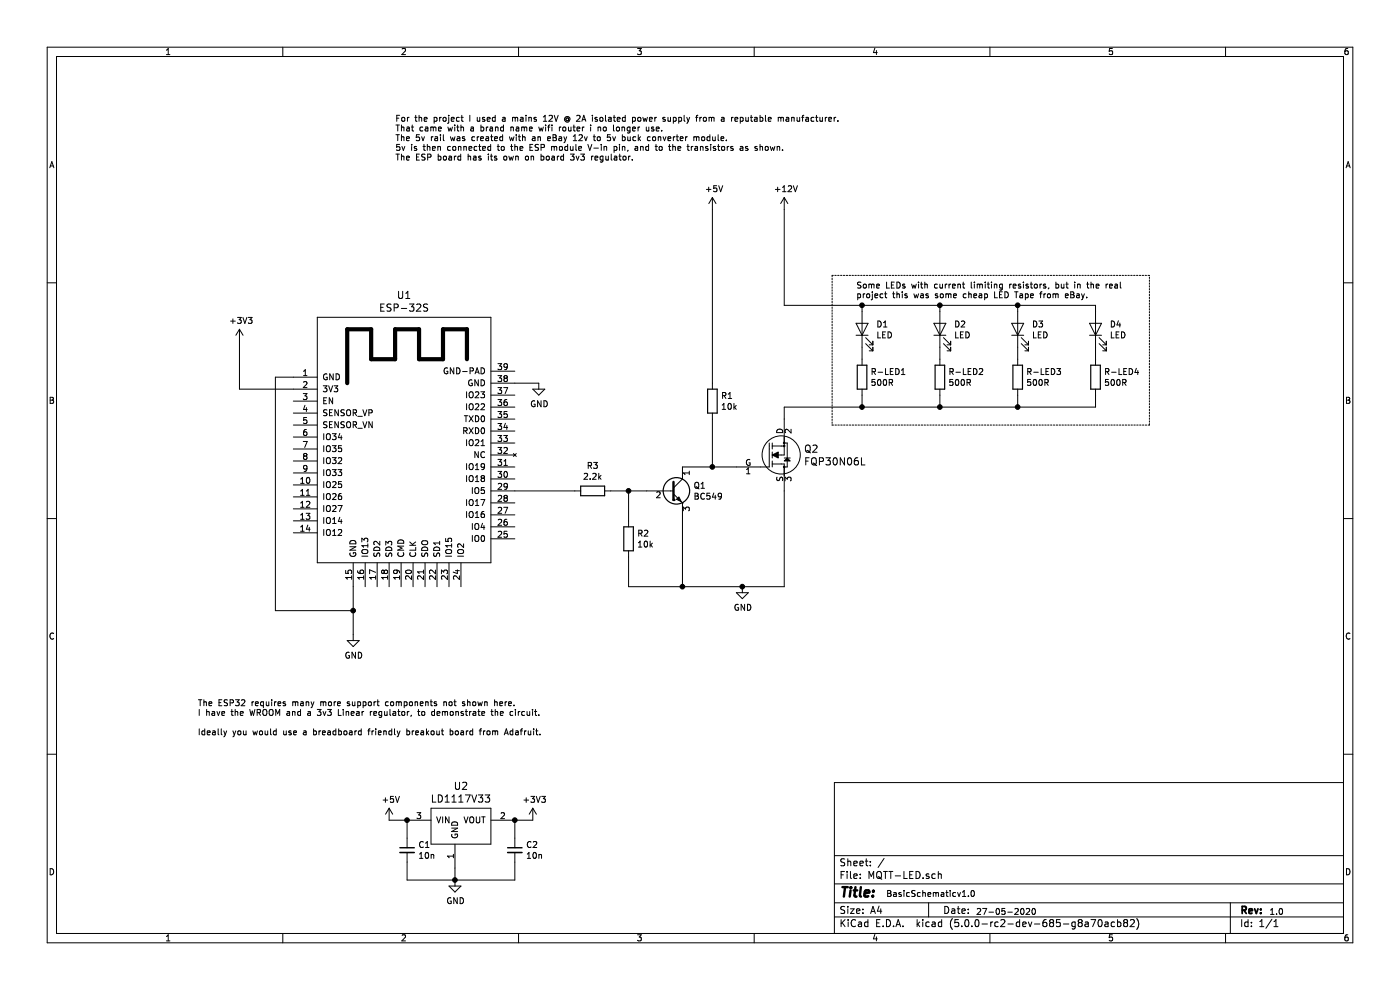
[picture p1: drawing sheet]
EESchema Schematic File Version 4
LIBS:MQTT-LED-cache
EELAYER 26 0
EELAYER END
$Descr A4 11693 8268
encoding utf-8
Sheet 1 1
Title ""
Date ""
Rev ""
Comp ""
Comment1 ""
Comment2 ""
Comment3 ""
Comment4 ""
$EndDescr
$Comp
L Transistor_BJT:BC549 Q1
U 1 1
P 5600 4100
F 0 "Q1" H 5791 4146 50  0000 L CNN
F 1 "BC549" H 5791 4055 50  0000 L CNN
F 2 "Package_TO_SOT_THT:TO-92_Inline" H 5800 4025 50  0001 L CIN
F 3 "http://www.fairchildsemi.com/ds/BC/BC547.pdf" H 5600 4100 50  0001 L CNN
	1    5600 4100
	1    0    0    -1  
$EndComp
$Comp
L power:+12V #PWR0101
U 1 1
P 6550 1750
F 0 "#PWR0101" H 6550 1600 50  0001 C CNN
F 1 "+12V" H 6565 1923 50  0000 C CNN
F 2 "" H 6550 1750 50  0001 C CNN
F 3 "" H 6550 1750 50  0001 C CNN
	1    6550 1750
	1    0    0    -1  
$EndComp
$Comp
L power:+5V #PWR0102
U 1 1
P 5950 1750
F 0 "#PWR0102" H 5950 1600 50  0001 C CNN
F 1 "+5V" H 5965 1923 50  0000 C CNN
F 2 "" H 5950 1750 50  0001 C CNN
F 3 "" H 5950 1750 50  0001 C CNN
	1    5950 1750
	1    0    0    -1  
$EndComp
$Comp
L dk_Transistors-FETs-MOSFETs-Single:FQP30N06L Q2
U 1 1
P 6550 3800
F 0 "Q2" H 6713 3853 60  0000 L CNN
F 1 "FQP30N06L" H 6713 3747 60  0000 L CNN
F 2 "digikey-footprints:TO-220-3" H 6750 4000 60  0001 L CNN
F 3 "https://www.fairchildsemi.com/datasheets/FQ/FQP30N06L.pdf" H 6750 4100 60  0001 L CNN
F 4 "FQP30N06L-ND" H 6750 4200 60  0001 L CNN "Digi-Key_PN"
F 5 "FQP30N06L" H 6750 4300 60  0001 L CNN "MPN"
F 6 "Discrete Semiconductor Products" H 6750 4400 60  0001 L CNN "Category"
F 7 "Transistors - FETs, MOSFETs - Single" H 6750 4500 60  0001 L CNN "Family"
F 8 "https://www.fairchildsemi.com/datasheets/FQ/FQP30N06L.pdf" H 6750 4600 60  0001 L CNN "DK_Datasheet_Link"
F 9 "/product-detail/en/on-semiconductor/FQP30N06L/FQP30N06L-ND/1055122" H 6750 4700 60  0001 L CNN "DK_Detail_Page"
F 10 "MOSFET N-CH 60V 32A TO-220" H 6750 4800 60  0001 L CNN "Description"
F 11 "ON Semiconductor" H 6750 4900 60  0001 L CNN "Manufacturer"
F 12 "Active" H 6750 5000 60  0001 L CNN "Status"
	1    6550 3800
	1    0    0    -1  
$EndComp
$Comp
L power:GND #PWR0103
U 1 1
P 6200 4900
F 0 "#PWR0103" H 6200 4650 50  0001 C CNN
F 1 "GND" H 6205 4727 50  0000 C CNN
F 2 "" H 6200 4900 50  0001 C CNN
F 3 "" H 6200 4900 50  0001 C CNN
	1    6200 4900
	1    0    0    -1  
$EndComp
$Comp
L Device:R R1
U 1 1
P 5950 3350
F 0 "R1" H 6020 3396 50  0000 L CNN
F 1 "10k" H 6020 3305 50  0000 L CNN
F 2 "Resistor_THT:R_Axial_DIN0411_L9.9mm_D3.6mm_P15.24mm_Horizontal" V 5880 3350 50  0001 C CNN
F 3 "~" H 5950 3350 50  0001 C CNN
	1    5950 3350
	1    0    0    -1  
$EndComp
$Comp
L Device:R R3
U 1 1
P 4950 4100
F 0 "R3" V 5157 4100 50  0000 C CNN
F 1 "2.2k" V 5066 4100 50  0000 C CNN
F 2 "Resistor_THT:R_Axial_DIN0411_L9.9mm_D3.6mm_P15.24mm_Horizontal" V 4880 4100 50  0001 C CNN
F 3 "~" H 4950 4100 50  0001 C CNN
	1    4950 4100
	0    -1   -1   0   
$EndComp
$Comp
L Device:R R2
U 1 1
P 5250 4500
F 0 "R2" H 5320 4546 50  0000 L CNN
F 1 "10k" H 5320 4455 50  0000 L CNN
F 2 "Resistor_THT:R_Axial_DIN0411_L9.9mm_D3.6mm_P15.24mm_Horizontal" V 5180 4500 50  0001 C CNN
F 3 "~" H 5250 4500 50  0001 C CNN
	1    5250 4500
	1    0    0    -1  
$EndComp
$Comp
L Device:R R-LED1
U 1 1
P 7200 3150
F 0 "R-LED1" H 7270 3196 50  0000 L CNN
F 1 "500R" H 7270 3105 50  0000 L CNN
F 2 "Resistor_THT:R_Axial_DIN0411_L9.9mm_D3.6mm_P15.24mm_Horizontal" V 7130 3150 50  0001 C CNN
F 3 "~" H 7200 3150 50  0001 C CNN
	1    7200 3150
	1    0    0    -1  
$EndComp
Wire Wire Line
	5700 3900 5950 3900
Wire Wire Line
	5950 3500 5950 3900
Connection ~ 5950 3900
Wire Wire Line
	5950 3900 6150 3900
Wire Wire Line
	5250 4650 5250 4900
Wire Wire Line
	5250 4900 5700 4900
Wire Wire Line
	6550 4100 6550 4900
Wire Wire Line
	6550 4900 6200 4900
Connection ~ 6200 4900
Wire Wire Line
	5700 4300 5700 4900
Connection ~ 5700 4900
Wire Wire Line
	5700 4900 6200 4900
Wire Wire Line
	5400 4100 5250 4100
Wire Wire Line
	5250 4350 5250 4100
Connection ~ 5250 4100
Wire Wire Line
	5250 4100 5100 4100
$Comp
L Device:LED D1
U 1 1
P 7200 2750
F 0 "D1" V 7238 2633 50  0000 R CNN
F 1 "LED" V 7147 2633 50  0000 R CNN
F 2 "LED_THT:LED_D5.0mm" H 7200 2750 50  0001 C CNN
F 3 "~" H 7200 2750 50  0001 C CNN
	1    7200 2750
	0    -1   -1   0   
$EndComp
Wire Wire Line
	7200 2900 7200 3000
Wire Wire Line
	7200 3300 7200 3400
Wire Wire Line
	7200 3400 6550 3400
Wire Wire Line
	6550 3400 6550 3500
Wire Wire Line
	7200 2600 7200 2550
Wire Wire Line
	7200 2550 6550 2550
$Comp
L Device:R R-LED2
U 1 1
P 7850 3150
F 0 "R-LED2" H 7920 3196 50  0000 L CNN
F 1 "500R" H 7920 3105 50  0000 L CNN
F 2 "Resistor_THT:R_Axial_DIN0411_L9.9mm_D3.6mm_P15.24mm_Horizontal" V 7780 3150 50  0001 C CNN
F 3 "~" H 7850 3150 50  0001 C CNN
	1    7850 3150
	1    0    0    -1  
$EndComp
$Comp
L Device:LED D2
U 1 1
P 7850 2750
F 0 "D2" V 7888 2633 50  0000 R CNN
F 1 "LED" V 7797 2633 50  0000 R CNN
F 2 "LED_THT:LED_D5.0mm" H 7850 2750 50  0001 C CNN
F 3 "~" H 7850 2750 50  0001 C CNN
	1    7850 2750
	0    -1   -1   0   
$EndComp
Wire Wire Line
	7850 2900 7850 3000
Wire Wire Line
	7850 3300 7850 3400
Wire Wire Line
	7850 3400 7200 3400
Wire Wire Line
	7850 2600 7850 2550
Wire Wire Line
	7850 2550 7200 2550
$Comp
L Device:R R-LED3
U 1 1
P 8500 3150
F 0 "R-LED3" H 8570 3196 50  0000 L CNN
F 1 "500R" H 8570 3105 50  0000 L CNN
F 2 "Resistor_THT:R_Axial_DIN0411_L9.9mm_D3.6mm_P15.24mm_Horizontal" V 8430 3150 50  0001 C CNN
F 3 "~" H 8500 3150 50  0001 C CNN
	1    8500 3150
	1    0    0    -1  
$EndComp
$Comp
L Device:LED D3
U 1 1
P 8500 2750
F 0 "D3" V 8538 2633 50  0000 R CNN
F 1 "LED" V 8447 2633 50  0000 R CNN
F 2 "LED_THT:LED_D5.0mm" H 8500 2750 50  0001 C CNN
F 3 "~" H 8500 2750 50  0001 C CNN
	1    8500 2750
	0    -1   -1   0   
$EndComp
Wire Wire Line
	8500 2900 8500 3000
Wire Wire Line
	8500 3300 8500 3400
Wire Wire Line
	8500 3400 7850 3400
Wire Wire Line
	8500 2600 8500 2550
Wire Wire Line
	8500 2550 7850 2550
$Comp
L Device:R R-LED4
U 1 1
P 9150 3150
F 0 "R-LED4" H 9220 3196 50  0000 L CNN
F 1 "500R" H 9220 3105 50  0000 L CNN
F 2 "Resistor_THT:R_Axial_DIN0411_L9.9mm_D3.6mm_P15.24mm_Horizontal" V 9080 3150 50  0001 C CNN
F 3 "~" H 9150 3150 50  0001 C CNN
	1    9150 3150
	1    0    0    -1  
$EndComp
$Comp
L Device:LED D4
U 1 1
P 9150 2750
F 0 "D4" V 9188 2633 50  0000 R CNN
F 1 "LED" V 9097 2633 50  0000 R CNN
F 2 "LED_THT:LED_D5.0mm" H 9150 2750 50  0001 C CNN
F 3 "~" H 9150 2750 50  0001 C CNN
	1    9150 2750
	0    -1   -1   0   
$EndComp
Wire Wire Line
	9150 2900 9150 3000
Wire Wire Line
	9150 3300 9150 3400
Wire Wire Line
	9150 3400 8500 3400
Wire Wire Line
	9150 2600 9150 2550
Wire Wire Line
	9150 2550 8500 2550
$Comp
L ESP32-footprints-Shem-Lib:ESP-32S U1
U 1 1
P 3400 3850
F 0 "U1" H 3375 5237 60  0000 C CNN
F 1 "ESP-32S" H 3375 5131 60  0000 C CNN
F 2 "ESP32-footprints-Lib:ESP-32S" H 3750 5200 60  0001 C CNN
F 3 "" H 2950 4300 60  0001 C CNN
	1    3400 3850
	1    0    0    -1  
$EndComp
Connection ~ 7200 2550
Connection ~ 7200 3400
Connection ~ 7850 2550
Connection ~ 7850 3400
Connection ~ 8500 2550
Connection ~ 8500 3400
$Comp
L dk_PMIC-Voltage-Regulators-Linear:LD1117V33 U2
U 1 1
P 3800 6850
F 0 "U2" H 3850 7137 60  0000 C CNN
F 1 "LD1117V33" H 3850 7031 60  0000 C CNN
F 2 "digikey-footprints:TO-220-3" H 4000 7050 60  0001 L CNN
F 3 "http://www.st.com/content/ccc/resource/technical/document/datasheet/99/3b/7d/91/91/51/4b/be/CD00000544.pdf/files/CD00000544.pdf/jcr:content/translations/en.CD00000544.pdf" H 4000 7150 60  0001 L CNN
F 4 "497-1491-5-ND" H 4000 7250 60  0001 L CNN "Digi-Key_PN"
F 5 "LD1117V33" H 4000 7350 60  0001 L CNN "MPN"
F 6 "Integrated Circuits (ICs)" H 4000 7450 60  0001 L CNN "Category"
F 7 "PMIC - Voltage Regulators - Linear" H 4000 7550 60  0001 L CNN "Family"
F 8 "http://www.st.com/content/ccc/resource/technical/document/datasheet/99/3b/7d/91/91/51/4b/be/CD00000544.pdf/files/CD00000544.pdf/jcr:content/translations/en.CD00000544.pdf" H 4000 7650 60  0001 L CNN "DK_Datasheet_Link"
F 9 "/product-detail/en/stmicroelectronics/LD1117V33/497-1491-5-ND/586012" H 4000 7750 60  0001 L CNN "DK_Detail_Page"
F 10 "IC REG LINEAR 3.3V 800MA TO220AB" H 4000 7850 60  0001 L CNN "Description"
F 11 "STMicroelectronics" H 4000 7950 60  0001 L CNN "Manufacturer"
F 12 "Active" H 4000 8050 60  0001 L CNN "Status"
	1    3800 6850
	1    0    0    -1  
$EndComp
$Comp
L power:+5V #PWR0104
U 1 1
P 3250 6850
F 0 "#PWR0104" H 3250 6700 50  0001 C CNN
F 1 "+5V" H 3265 7023 50  0000 C CNN
F 2 "" H 3250 6850 50  0001 C CNN
F 3 "" H 3250 6850 50  0001 C CNN
	1    3250 6850
	1    0    0    -1  
$EndComp
$Comp
L power:+3V3 #PWR0105
U 1 1
P 4450 6850
F 0 "#PWR0105" H 4450 6700 50  0001 C CNN
F 1 "+3V3" H 4465 7023 50  0000 C CNN
F 2 "" H 4450 6850 50  0001 C CNN
F 3 "" H 4450 6850 50  0001 C CNN
	1    4450 6850
	1    0    0    -1  
$EndComp
Wire Wire Line
	4300 6850 4450 6850
Wire Wire Line
	3250 6850 3400 6850
$Comp
L power:GND #PWR0106
U 1 1
P 3800 7350
F 0 "#PWR0106" H 3800 7100 50  0001 C CNN
F 1 "GND" H 3805 7177 50  0000 C CNN
F 2 "" H 3800 7350 50  0001 C CNN
F 3 "" H 3800 7350 50  0001 C CNN
	1    3800 7350
	1    0    0    -1  
$EndComp
Wire Wire Line
	3800 7250 3800 7350
$Comp
L power:GND #PWR0107
U 1 1
P 2950 5300
F 0 "#PWR0107" H 2950 5050 50  0001 C CNN
F 1 "GND" H 2955 5127 50  0000 C CNN
F 2 "" H 2950 5300 50  0001 C CNN
F 3 "" H 2950 5300 50  0001 C CNN
	1    2950 5300
	1    0    0    -1  
$EndComp
$Comp
L power:+3V3 #PWR0108
U 1 1
P 2000 2850
F 0 "#PWR0108" H 2000 2700 50  0001 C CNN
F 1 "+3V3" H 2015 3023 50  0000 C CNN
F 2 "" H 2000 2850 50  0001 C CNN
F 3 "" H 2000 2850 50  0001 C CNN
	1    2000 2850
	1    0    0    -1  
$EndComp
Wire Wire Line
	2450 3250 2000 3250
Wire Wire Line
	2000 3250 2000 2850
Wire Wire Line
	2450 3150 2300 3150
Wire Wire Line
	2300 3150 2300 5100
Wire Wire Line
	4500 3200 4300 3200
Wire Wire Line
	2300 5100 2950 5100
Wire Wire Line
	2950 4900 2950 5100
Connection ~ 2950 5100
Wire Wire Line
	2950 5300 2950 5100
Wire Wire Line
	4300 4100 4800 4100
$Comp
L power:GND #PWR0109
U 1 1
P 4500 3200
F 0 "#PWR0109" H 4500 2950 50  0001 C CNN
F 1 "GND" H 4505 3027 50  0000 C CNN
F 2 "" H 4500 3200 50  0001 C CNN
F 3 "" H 4500 3200 50  0001 C CNN
	1    4500 3200
	1    0    0    -1  
$EndComp
$Comp
L Device:C_Small C1
U 1 1
P 3400 7100
F 0 "C1" H 3492 7146 50  0000 L CNN
F 1 "10n" H 3492 7055 50  0000 L CNN
F 2 "Capacitor_THT:CP_Axial_L10.0mm_D4.5mm_P15.00mm_Horizontal" H 3400 7100 50  0001 C CNN
F 3 "~" H 3400 7100 50  0001 C CNN
	1    3400 7100
	1    0    0    -1  
$EndComp
$Comp
L Device:C_Small C2
U 1 1
P 4300 7100
F 0 "C2" H 4392 7146 50  0000 L CNN
F 1 "10n" H 4392 7055 50  0000 L CNN
F 2 "Capacitor_THT:CP_Axial_L10.0mm_D4.5mm_P15.00mm_Horizontal" H 4300 7100 50  0001 C CNN
F 3 "~" H 4300 7100 50  0001 C CNN
	1    4300 7100
	1    0    0    -1  
$EndComp
Wire Wire Line
	4300 7000 4300 6850
Connection ~ 4300 6850
Wire Wire Line
	3400 7000 3400 6850
Connection ~ 3400 6850
Wire Wire Line
	3800 7350 3400 7350
Wire Wire Line
	3400 7350 3400 7200
Connection ~ 3800 7350
Wire Wire Line
	3800 7350 4300 7350
Wire Wire Line
	4300 7350 4300 7200
Text Notes 1650 6150 0    50   ~ 0
The ESP32 requires many more support components not shown here. \nI have the WROOM and a 3v3 Linear regulator, to demonstrate the circuit.\n\nIdeally you would use a breadboard friendly breakout board from Adafruit.
Wire Notes Line
	9600 3550 9600 2300
Wire Notes Line
	9600 2300 6950 2300
Wire Notes Line
	6950 2300 6950 3550
Wire Notes Line
	6950 3550 9600 3550
Text Notes 7150 2500 0    50   ~ 0
Some LEDs with current limiting resistors, but in the real\nproject this was some cheap LED Tape from eBay.
Wire Wire Line
	6550 1750 6550 2550
Wire Wire Line
	5950 1750 5950 3200
Text Notes 3300 1350 0    50   ~ 0
For the project I used a mains 12V @ 2A isolated power supply from a reputable manufacturer. \nThat came with a brand name wifi router i no longer use.\nThe 5v rail was created with an eBay 12v to 5v buck converter module.\n5v is then connected to the ESP module V-in pin, and to the transistors as shown.\nThe ESP board has its own on board 3v3 regulator.
Text Label 8150 7650 0    50   ~ 0
27-05-2020
Text Label 10600 7650 0    50   ~ 0
1.0
Text Label 7400 7500 0    50   ~ 0
BasicSchematicv1.0
$EndSCHEMATC
